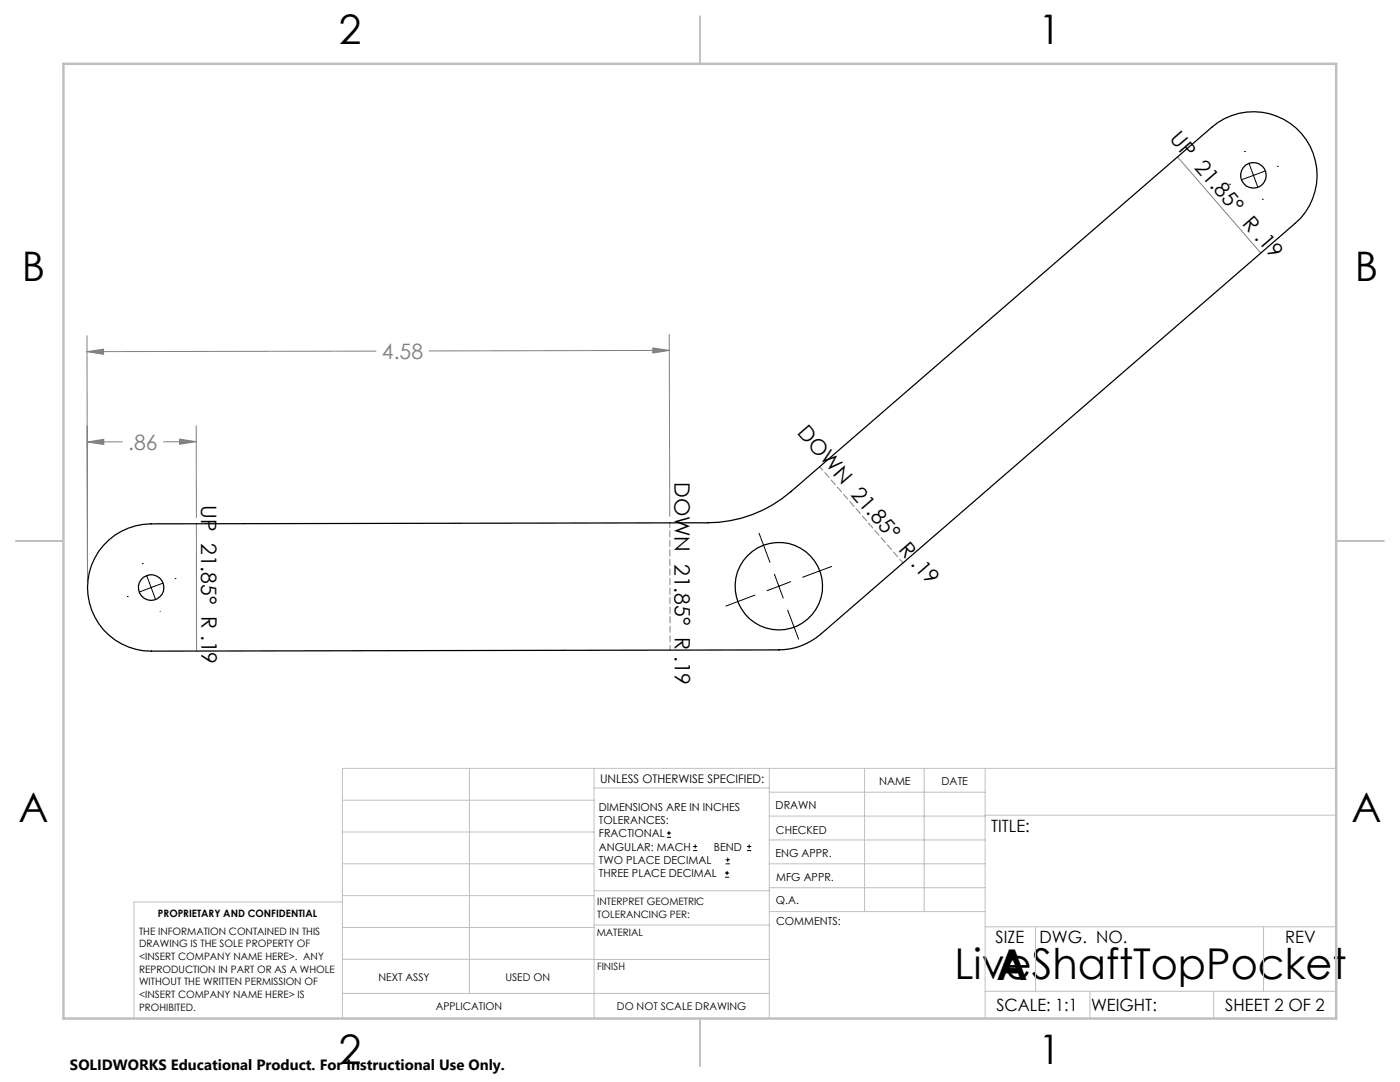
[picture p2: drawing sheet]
<svg xmlns="http://www.w3.org/2000/svg" width="279mm" height="216mm" viewBox="0 0 279 216" stroke-linecap="round" stroke-linejoin="round" font-family="sans-serif">
<g fill="none" stroke="#000" stroke-width=".2">
<path d="M245.4 36.8h.1M248.4 30.2h.1M249.3 32.6l.9 2.4M250.2 35l-2.4 .9M250.2 35l.8 2.4M251.9 39.8h.1M252.5 34.1l-2.3 .9M254.9 33.2h.1M25.4 119h.1M28.4 112.5h.1M29.3 114.9l.9 2.3M30.2 117.2l-2.4 .9"/>
<path d="M30.2 117.2l.8 2.4M32.6 116.3l-2.4 .9M34.9 115.5h.1M150.7 118.7l-5.8 2.2M151.5 106.4l2.2 5.8M154.6 114.6l.8 2.4M155.4 117l-2.3 .9M155.4 117l.9 2.3M157.8 116.1l-2.4 .9M166 113l-5.8 2.2M32 122h.1M157.2 121.7l2.2 5.8"/>
<path d="M133.1 167.1h.8M133.1 166.2h.8M133.5 165.8v.9M138.3 169.7h.8M138.3 168.9h.8M138.7 168.5v.8M144.7 175h.8M144.7 174.2h.8M144.8 172.4h.9M144.8 171.6h.9M145.1 173.8v.8M145.2 171.1v.9"/>
<path d="M149.1 169.7h.8M149.1 168.9h.8M149.5 168.5v.8"/>
</g>
<g fill="none" stroke="#808080" stroke-width=".2">
<path d="M235 31.3l16.6 19.2M17.4 67l.1 49M17.4 70.2l3.3-.5v1zM75 70.1l-57.6 .1M130.3 69.4l3.3 .5-3.3 .5zM133.6 66.7l.1 36.3M133.6 69.9l-48 .1M17.4 88.2l3.3-.5v1zM24.4 88.2h-7M35.8 87.6l3.4 .5-3.4 .6zM39.2 84.9v18.4M39.2 88.1l-6.6 .1"/>
<path d="M39.2 104.5v25.4"/>
</g>
<path d="M163.6 93.1l16.6 19.2M133.7 129.7v-25.4" fill="none" stroke="#808080" stroke-width=".2" stroke-dasharray="1.3 .6" stroke-dashoffset=".3"/>
<g fill="none" stroke="#c0c0c0" stroke-width=".2">
<path d="M68.3 159.7h50.3M93.7 153.3v44.9M118.6 153.3v49.9M118.6 157.2h34.9M153.5 153.3v49.9M153.5 158.1h43.1M172.5 153.3v28.6M184.4 153.3v28.6M196.6 153.3v49.9M266.7 153.3h-198.4v49.9M68.3 178.7h50.3M68.3 172.4h50.3"/>
<path d="M68.3 166h50.3M68.3 180h-41.6v23.2M118.6 177.7h35M153.5 167.6h43.1M153.5 162.8h43.1M153.5 172.4h43.1M153.5 177.1h43.1M196.6 162.7h70.1M68.3 198.2h85.2M68.3 191.4l85.2 .1M68.3 185.1h50.3M118.6 184.6h35"/>
<path d="M153.6 181.9h43M196.6 197.8h70.1M196.6 184.9h70.1M206.7 184.9v12.9M217.5 197.8v5.4M242.2 197.8v5.4M252.2 184.9v12.9"/>
</g>
<path d="M139.7 3.2v9.5M3.1 107.9h9.6M266.7 107.9h9.5M139.7 203.2v9.6" fill="none" stroke="#c0c0c0" stroke-width=".25"/>
<path d="M12.7 12.7h254v190.5h-254z" fill="none" stroke="#c0c0c0" stroke-width=".5"/>
<path d="M35.8 87.6l3.4 .5-3.4 .6zM17.4 88.2l3.3-.5v1zM17.4 70.2l3.3-.5v1zM130.3 69.4l3.3 .5-3.3 .5z" fill="#808080"/>
<g fill="none" stroke="#000" stroke-width=".25">
<path d="M20.6 108.8a12.8 12.8 0 0 1 9.5-4.3l111.2-.2a25.5 25.5 0 0 0 16.5-6.2l84-72.7a12.7 12.7 0 0 1 18 1.3 12.7 12.7 0 0 1-1.4 17.9l-94.6 82a12.8 12.8 0 0 1-8.3 3.1l-125.3 .2a12.7 12.7 0 0 1-11.6-7.4 12.7 12.7 0 0 1 2-13.7z"/>
<circle cx="250.2" cy="35" r="2.55"/>
<circle cx="30.2" cy="117.2" r="2.55"/>
<circle cx="155.4" cy="117" r="8.7"/>
</g>
<g font-size="8.5">
<text x="190.5" y="195.4">LiveShaftTopPocket</text>
<text x="198.9" y="195.5">A</text>
</g>
<g font-size="8.1">
<text x="67.6" y="8.9">2</text>
<text x="207.3" y="8.9">1</text>
<text x="4.4" y="56.2">B</text>
<text x="270.4" y="56.2">B</text>
<text x="3.7" y="164.1">A</text>
<text x="269.7" y="164.1">A</text>
<text x="67.6" y="212.4">2</text>
<text x="207.3" y="212.4">1</text>
</g>
<g font-size="4.2">
<text x="233.2" y="27.8" transform="rotate(49 233.2 27.8)">UP 21.85° R .19</text>
<text x="158.9" y="86.3" transform="rotate(49 158.9 86.3)">DOWN 21.85° R .19</text>
<text x="40.1" y="100.7" transform="rotate(90 40.1 100.7)">UP 21.85° R .19</text>
<text x="134.6" y="96.1" transform="rotate(90 134.6 96.1)">DOWN 21.85° R .19</text>
</g>
<g font-size="4.2" fill="#808080">
<text x="76.2" y="71.6">4.58</text>
<text x="25.6" y="89.7">.86</text>
</g>
<g font-size="3.4">
<text x="197.8" y="166">TITLE:</text>
<text x="198.7" y="188.1">SIZE</text>
<text x="207.5" y="188.1">DWG. NO.</text>
<text x="256.5" y="188.2">REV</text>
<text x="198.8" y="201.7">SCALE: 1:1</text>
<text x="217.7" y="201.8">WEIGHT:</text>
<text x="244.5" y="201.7">SHEET 2 OF 2</text>
</g>
<text font-size="3" x="14" y="213.5">SOLIDWORKS Educational Product. For Instructional Use Only.</text>
<text font-size="2.4" x="119.8" y="156.2">UNLESS OTHERWISE SPECIFIED:</text>
<g font-size="2.2">
<text x="119.5" y="161.8">DIMENSIONS ARE IN INCHES</text>
<text x="154.8" y="161.4">DRAWN</text>
<text x="175.4" y="156.6">NAME</text>
<text x="187.9" y="156.7">DATE</text>
<text x="119.5" y="164.4">TOLERANCES:</text>
<text x="119.5" y="167.1">FRACTIONAL</text>
<text x="154.9" y="166.3">CHECKED</text>
<text x="119.5" y="169.7">ANGULAR: MACH</text>
<text x="119.5" y="172.4">TWO PLACE DECIMAL</text>
<text x="142.5" y="169.7">BEND</text>
<text x="154.8" y="171">ENG APPR.</text>
<text x="119.5" y="175">THREE PLACE DECIMAL</text>
<text x="154.9" y="175.7">MFG APPR.</text>
<text x="154.9" y="180.4">Q.A.</text>
<text x="154.9" y="184.6">COMMENTS:</text>
</g>
<g font-size="2.1">
<text x="75.5" y="195.7">NEXT ASSY</text>
<text x="100.9" y="195.7">USED ON</text>
<text x="86.9" y="201.5">APPLICATION</text>
<text x="123.1" y="201.6">DO NOT SCALE DRAWING</text>
</g>
<g font-size="2">
<text x="31.5" y="182.9">PROPRIETARY AND CONFIDENTIAL</text>
<text x="119.2" y="180.6">INTERPRET GEOMETRIC</text>
<text x="119.2" y="183.1">TOLERANCING PER:</text>
<text x="27.8" y="186.5">THE INFORMATION CONTAINED IN THIS</text>
<text x="27.8" y="189">DRAWING IS THE SOLE PROPERTY OF</text>
<text x="27.8" y="191.6">&lt;INSERT COMPANY NAME HERE&gt;. ANY</text>
<text x="119.1" y="186.7">MATERIAL</text>
<text x="27.8" y="194.1">REPRODUCTION IN PART OR AS A WHOLE</text>
<text x="27.8" y="196.6">WITHOUT THE WRITTEN PERMISSION OF</text>
<text x="119.1" y="193.5">FINISH</text>
<text x="27.8" y="199.1">&lt;INSERT COMPANY NAME HERE&gt; IS</text>
<text x="27.8" y="201.7">PROHIBITED.</text>
</g>
</svg>
